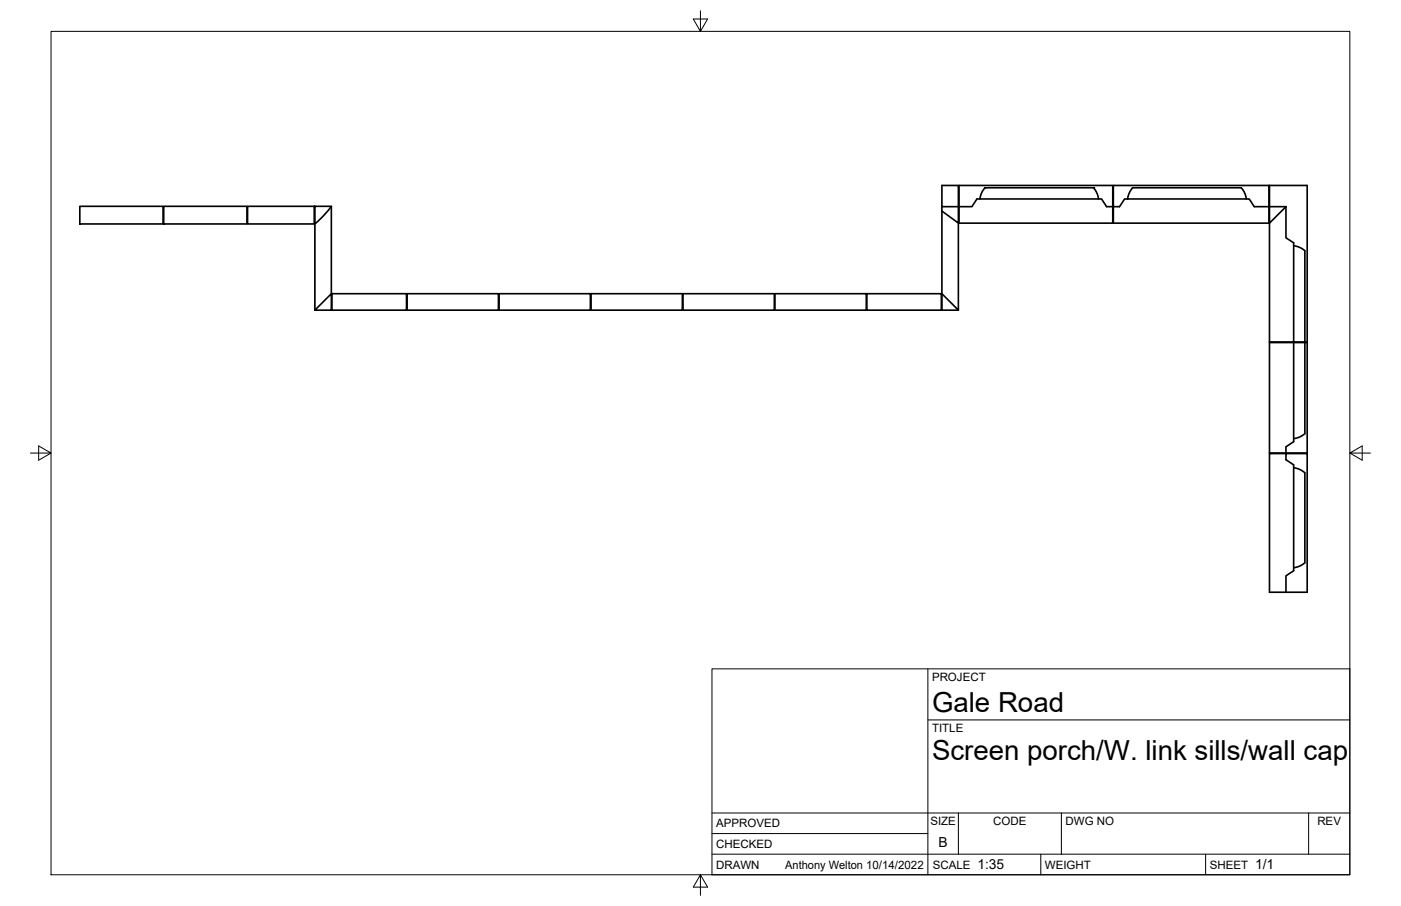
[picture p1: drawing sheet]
<svg xmlns="http://www.w3.org/2000/svg" width="432mm" height="279mm" viewBox="0 0 432 279" stroke-linecap="round" stroke-linejoin="round" font-family="sans-serif">
<!-- layer: Visible -->
<g fill="none" stroke="#000" stroke-width=".51">
<path d="M290.3 57.2h5.1v6.5h-5.1zM343.2 57.2h47.9v11.6h-47.9zM24.6 63.6h25.7v5.5h-25.7zM50.5 63.6h25.6v5.5h-25.6zM76.3 63.6h20.6v5.5h-20.6zM97 63.6h5.1l-1.7 2.2-3.4 3.3zM97 69.1v26.6M102.1 63.7v26.9M290.3 63.7v32h5.1M295.4 63.7v5.1l-5.1-3.7M295.4 68.8v26.9l-5.1-5.1M295.6 63.7h4l1.5-2.3h38.4l1.6 2.3h1.9v-6.5h-47.4v11.6h47.4v-5.1"/>
<path d="M302 61.4l.5-1.9 1.1-1.6h33.4l1.1 1.6 .5 1.9M343.2 63.7h1.9l1.5-2.3h38.4l1.6 2.3h4.5M347.5 61.4l.5-1.9 1.1-1.6h33.5l1 1.6 .5 1.9M391.3 63.7v-6.5h11.6v48.3h-11.6v-36.7M391.3 63.7v5.1l5-5.1M391.3 63.7h5M396.3 63.7v9.6l2.4 1.6v30.6M398.7 75.8l1.9 .5 1.6 1M402.2 77.3v28.2M97 95.7l5.1-5.1v5.1zM102.3 90.6h23v5.1h-23zM125.5 90.6h28.1v5.1h-28.1z"/>
<path d="M153.8 90.6h28.2v5.1h-28.2zM182.2 90.6h28.1v5.1h-28.1zM210.5 90.6h28.2v5.1h-28.2zM238.8 90.6h28.2v5.1h-28.2zM267.2 90.6h22.9v5.1h-22.9zM391.3 105.6h11.6v34.1h-11.6zM398.7 105.6v30.6l-2.4 1.6v1.9M402.2 105.6v28.1l-1.6 1.1-1.9 .5M396.3 139.9h-5v42.7h11.6v-42.7h-6.6v1.9l2.4 1.6v32.6l-2.4 1.6v5M398.7 144.3l1.9 .5 1.6 1v27.8M402.2 173.5l-1.6 1.1-1.9 .5"/>
</g>
<g fill="#000">
<circle cx="303.6" cy="57.9" r=".25"/>
<circle cx="337" cy="57.9" r=".25"/>
</g>
<!-- layer: Border -->
<path d="M15.7 9.7h400.3v260.1h-400.3zM215.9 3.3v6.4l-2.2-3.8h4.4l-2.2 3.8M9.4 139.7h6.3l-3.8-2.2v4.4l3.8-2.2M416 139.7l3.8 2.2v-4.4l-3.8 2.2h6.4M215.9 269.8l2.2 3.8h-4.4l2.2-3.8v6.3" fill="none" stroke="#000" stroke-width=".31"/>
<!-- layer: Titleblock -->
<path d="M219.4 206.3h196.6v63.5h-196.6zM286 206.3v63.5M286 222h130M219.4 257.1h66.6M219.4 250.7h196.6M295.4 250.7v12.7M327.1 250.7v12.7M403.3 250.7v12.7M219.4 263.4h196.6M320.8 263.4v6.4M371.6 263.4v6.4" fill="none" stroke="#000" stroke-width=".31"/>
<g font-size="8.5">
<text x="287.3" y="219.5">Gale Road</text>
<text x="287.3" y="234.5">Screen porch/W. link sills/wall cap</text>
</g>
<g font-size="4.3">
<text x="289.3" y="261.2">B</text>
<text x="301.2" y="268.1">1:35</text>
<text x="386.8" y="268.1">1/1</text>
</g>
<g font-size="3.5">
<text x="287.3" y="210.1">PROJECT</text>
<text x="287.3" y="225.8">TITLE</text>
<text x="220.7" y="255.2">APPROVED</text>
<text x="286.7" y="254.5">SIZE</text>
<text x="306.1" y="254.5">CODE</text>
<text x="328.4" y="254.5">DWG NO</text>
<text x="406" y="254.5">REV</text>
<text x="220.7" y="261.5">CHECKED</text>
<text x="220.7" y="267.9">DRAWN</text>
<text x="242" y="267.9">Anthony Welton 10/14/2022</text>
<text x="287.5" y="267.9">SCALE</text>
<text x="322.1" y="267.9">WEIGHT</text>
<text x="372.9" y="267.9">SHEET</text>
</g>
</svg>
